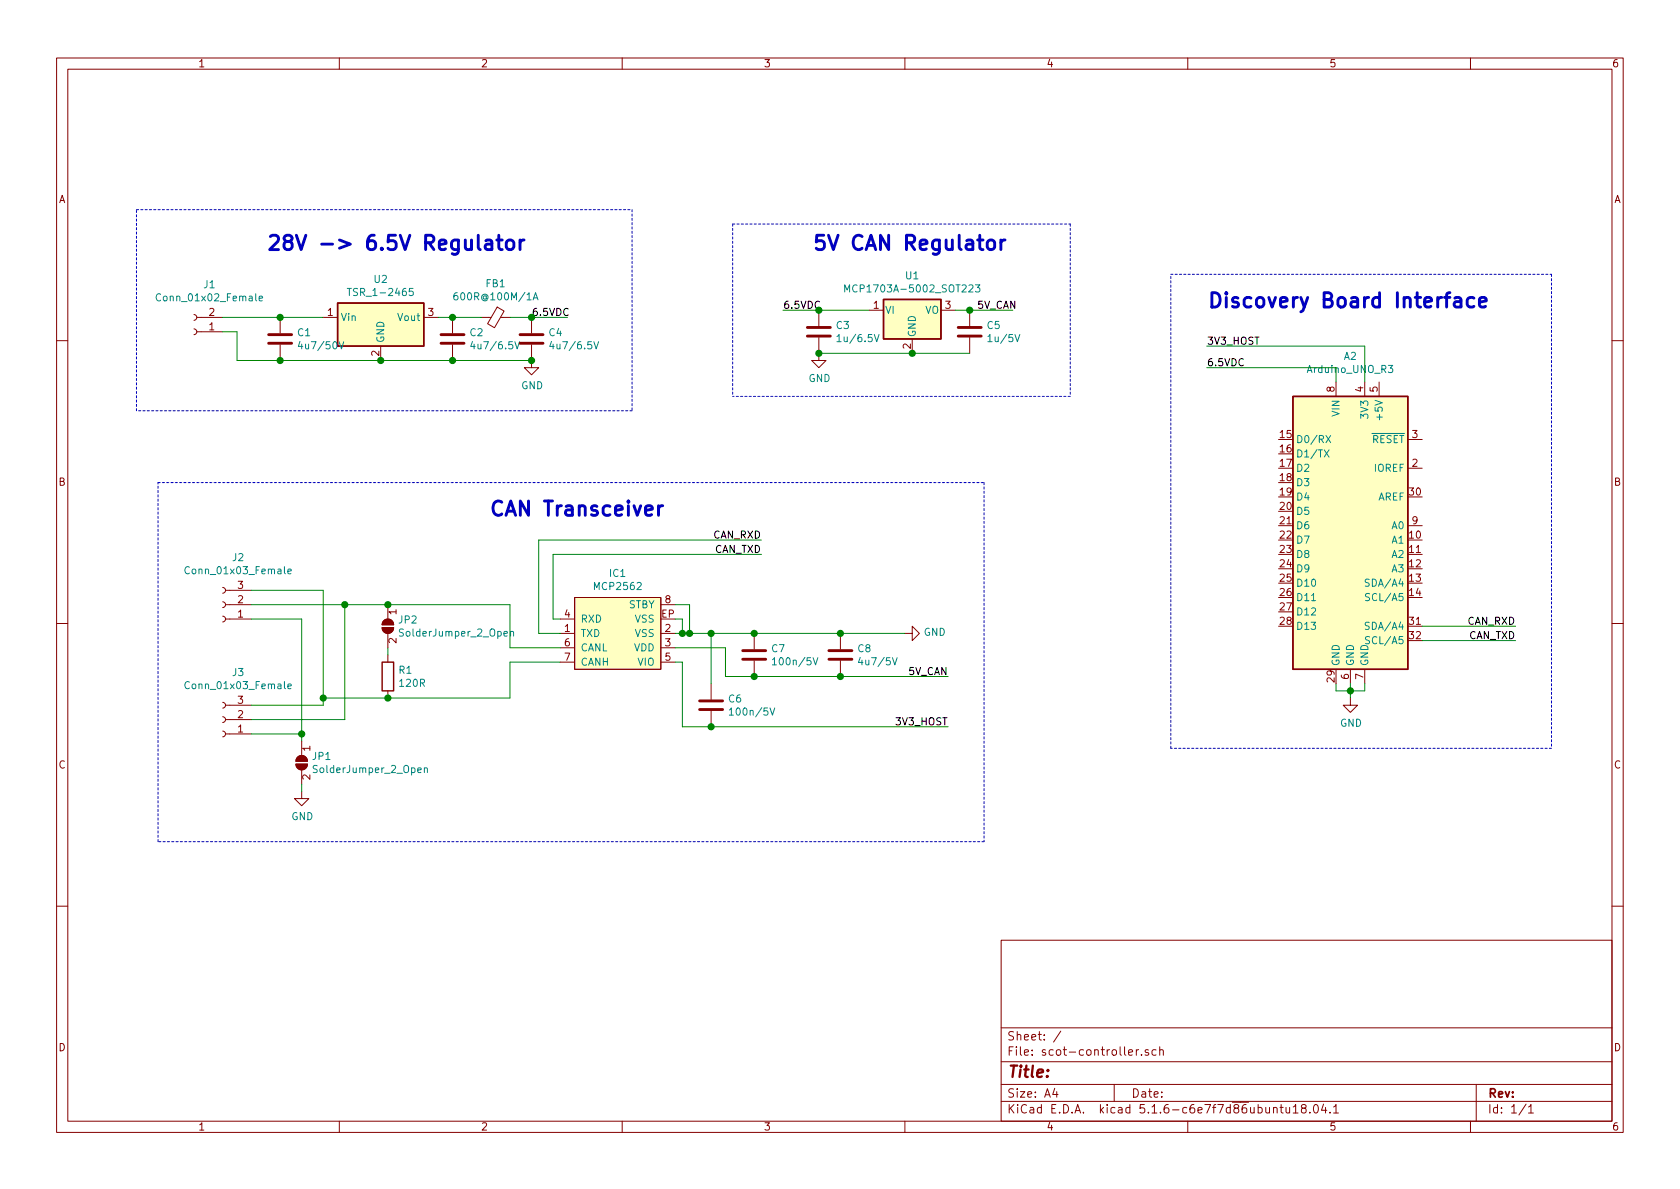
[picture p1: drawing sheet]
EESchema Schematic File Version 4
EELAYER 30 0
EELAYER END
$Descr A4 11693 8268
encoding utf-8
Sheet 1 1
Title ""
Date ""
Rev ""
Comp ""
Comment1 ""
Comment2 ""
Comment3 ""
Comment4 ""
$EndDescr
$Comp
L Connector:Conn_01x02_Female J1
U 1 1
P 1350 2300
F 0 "J1" H 1242 1975 50  0000 C CNN
F 1 "Conn_01x02_Female" H 1242 2066 50  0000 C CNN
F 2 "TerminalBlock_TE-Connectivity:TerminalBlock_TE_282834-2_1x02_P2.54mm_Horizontal" H 1350 2300 50  0001 C CNN
F 3 "~" H 1350 2300 50  0001 C CNN
	1    1350 2300
	-1   0    0    1   
$EndComp
$Comp
L Regulator_Switching:TSR_1-2465 U2
U 1 1
P 2650 2300
F 0 "U2" H 2650 2667 50  0000 C CNN
F 1 "TSR_1-2465" H 2650 2576 50  0000 C CNN
F 2 "Converter_DCDC:Converter_DCDC_TRACO_TSR-1_THT" H 2650 2150 50  0001 L CIN
F 3 "http://www.tracopower.com/products/tsr1.pdf" H 2650 2300 50  0001 C CNN
	1    2650 2300
	1    0    0    -1  
$EndComp
$Comp
L Device:C C1
U 1 1
P 1950 2350
F 0 "C1" H 2065 2396 50  0000 L CNN
F 1 "4u7/50V" H 2065 2305 50  0000 L CNN
F 2 "Capacitor_SMD:C_1206_3216Metric_Pad1.42x1.75mm_HandSolder" H 1988 2200 50  0001 C CNN
F 3 "~" H 1950 2350 50  0001 C CNN
	1    1950 2350
	1    0    0    -1  
$EndComp
$Comp
L Device:C C2
U 1 1
P 3150 2350
F 0 "C2" H 3265 2396 50  0000 L CNN
F 1 "4u7/6.5V" H 3265 2305 50  0000 L CNN
F 2 "Capacitor_SMD:C_0805_2012Metric_Pad1.15x1.40mm_HandSolder" H 3188 2200 50  0001 C CNN
F 3 "~" H 3150 2350 50  0001 C CNN
	1    3150 2350
	1    0    0    -1  
$EndComp
$Comp
L Device:Ferrite_Bead_Small FB1
U 1 1
P 3450 2200
F 0 "FB1" V 3213 2200 50  0000 C CNN
F 1 "600R@100M/1A" V 3304 2200 50  0000 C CNN
F 2 "Inductor_SMD:L_0805_2012Metric_Pad1.15x1.40mm_HandSolder" V 3380 2200 50  0001 C CNN
F 3 "~" H 3450 2200 50  0001 C CNN
	1    3450 2200
	0    1    1    0   
$EndComp
$Comp
L Device:C C4
U 1 1
P 3700 2350
F 0 "C4" H 3815 2396 50  0000 L CNN
F 1 "4u7/6.5V" H 3815 2305 50  0000 L CNN
F 2 "Capacitor_SMD:C_0805_2012Metric_Pad1.15x1.40mm_HandSolder" H 3738 2200 50  0001 C CNN
F 3 "~" H 3700 2350 50  0001 C CNN
	1    3700 2350
	1    0    0    -1  
$EndComp
$Comp
L power:GND #PWR0101
U 1 1
P 9400 4850
F 0 "#PWR0101" H 9400 4600 50  0001 C CNN
F 1 "GND" H 9405 4677 50  0000 C CNN
F 2 "" H 9400 4850 50  0001 C CNN
F 3 "" H 9400 4850 50  0001 C CNN
	1    9400 4850
	1    0    0    -1  
$EndComp
Wire Wire Line
	9400 4750 9400 4800
Wire Wire Line
	9400 4800 9300 4800
Wire Wire Line
	9300 4800 9300 4750
Wire Wire Line
	9400 4800 9500 4800
Wire Wire Line
	9500 4800 9500 4750
Connection ~ 9400 4800
Wire Wire Line
	9400 4800 9400 4850
Wire Wire Line
	9300 2650 9300 2550
Wire Wire Line
	9300 2550 8400 2550
Text Label 8400 2550 0    50   ~ 0
6.5VDC
$Comp
L Connector:Conn_01x03_Female J2
U 1 1
P 1550 4200
F 0 "J2" H 1442 3875 50  0000 C CNN
F 1 "Conn_01x03_Female" H 1442 3966 50  0000 C CNN
F 2 "TerminalBlock_TE-Connectivity:TerminalBlock_TE_282834-3_1x03_P2.54mm_Horizontal" H 1550 4200 50  0001 C CNN
F 3 "~" H 1550 4200 50  0001 C CNN
	1    1550 4200
	-1   0    0    1   
$EndComp
$Comp
L Connector:Conn_01x03_Female J3
U 1 1
P 1550 5000
F 0 "J3" H 1442 4675 50  0000 C CNN
F 1 "Conn_01x03_Female" H 1442 4766 50  0000 C CNN
F 2 "TerminalBlock_TE-Connectivity:TerminalBlock_TE_282834-3_1x03_P2.54mm_Horizontal" H 1550 5000 50  0001 C CNN
F 3 "~" H 1550 5000 50  0001 C CNN
	1    1550 5000
	-1   0    0    1   
$EndComp
Wire Wire Line
	3050 2200 3150 2200
Connection ~ 3150 2200
Wire Wire Line
	3150 2200 3350 2200
Wire Wire Line
	3550 2200 3700 2200
Wire Wire Line
	3700 2500 3150 2500
Wire Wire Line
	2650 2500 3150 2500
Connection ~ 3150 2500
Wire Wire Line
	1950 2500 2650 2500
Connection ~ 2650 2500
Wire Wire Line
	1950 2200 2250 2200
Text Label 3700 2200 0    50   ~ 0
6.5VDC
$Comp
L power:GND #PWR0102
U 1 1
P 3700 2500
F 0 "#PWR0102" H 3700 2250 50  0001 C CNN
F 1 "GND" H 3705 2327 50  0000 C CNN
F 2 "" H 3700 2500 50  0001 C CNN
F 3 "" H 3700 2500 50  0001 C CNN
	1    3700 2500
	1    0    0    -1  
$EndComp
Connection ~ 3700 2500
Wire Wire Line
	3700 2200 3950 2200
Connection ~ 3700 2200
$Comp
L Device:C C3
U 1 1
P 5700 2300
F 0 "C3" H 5815 2346 50  0000 L CNN
F 1 "1u/6.5V" H 5815 2255 50  0000 L CNN
F 2 "Capacitor_SMD:C_0603_1608Metric_Pad1.05x0.95mm_HandSolder" H 5738 2150 50  0001 C CNN
F 3 "~" H 5700 2300 50  0001 C CNN
	1    5700 2300
	1    0    0    -1  
$EndComp
$Comp
L Device:C C5
U 1 1
P 6750 2300
F 0 "C5" H 6865 2346 50  0000 L CNN
F 1 "1u/5V" H 6865 2255 50  0000 L CNN
F 2 "Capacitor_SMD:C_0603_1608Metric_Pad1.05x0.95mm_HandSolder" H 6788 2150 50  0001 C CNN
F 3 "~" H 6750 2300 50  0001 C CNN
	1    6750 2300
	1    0    0    -1  
$EndComp
Wire Wire Line
	6650 2150 6750 2150
Wire Wire Line
	6050 2150 5700 2150
Wire Wire Line
	5700 2150 5450 2150
Connection ~ 5700 2150
Text Label 5450 2150 0    50   ~ 0
6.5VDC
$Comp
L power:GND #PWR0103
U 1 1
P 5700 2450
F 0 "#PWR0103" H 5700 2200 50  0001 C CNN
F 1 "GND" H 5705 2277 50  0000 C CNN
F 2 "" H 5700 2450 50  0001 C CNN
F 3 "" H 5700 2450 50  0001 C CNN
	1    5700 2450
	1    0    0    -1  
$EndComp
Connection ~ 5700 2450
Wire Wire Line
	6750 2150 7050 2150
Connection ~ 6750 2150
Text Label 6800 2150 0    50   ~ 0
5V_CAN
$Comp
L agg:MCP2562 IC1
U 1 1
P 4300 4400
F 0 "IC1" H 4300 3985 50  0000 C CNN
F 1 "MCP2562" H 4300 4076 50  0000 C CNN
F 2 "agg-kicad:SOIC-8-EP" H 4000 4000 50  0001 L CNN
F 3 "http://ww1.microchip.com/downloads/en/DeviceDoc/20005167C.pdf" H 4000 3900 50  0001 L CNN
F 4 "" H 4000 3800 50  0001 L CNN "Farnell"
F 5 "824-3135" H 4000 3700 50  0001 L CNN "RS"
	1    4300 4400
	-1   0    0    1   
$EndComp
Wire Wire Line
	4700 4400 4750 4400
Wire Wire Line
	4750 4400 4750 4300
Wire Wire Line
	4750 4300 4700 4300
Wire Wire Line
	4700 4200 4800 4200
Wire Wire Line
	4800 4200 4800 4400
Wire Wire Line
	4800 4400 4750 4400
Connection ~ 4750 4400
Wire Wire Line
	9500 2650 9500 2400
Wire Wire Line
	9500 2400 8400 2400
Text Label 8400 2400 0    50   ~ 0
3V3_HOST
Text Label 6600 5050 2    50   ~ 0
3V3_HOST
$Comp
L Device:C C7
U 1 1
P 5250 4550
F 0 "C7" H 5365 4596 50  0000 L CNN
F 1 "100n/5V" H 5365 4505 50  0000 L CNN
F 2 "Capacitor_SMD:C_0603_1608Metric_Pad1.05x0.95mm_HandSolder" H 5288 4400 50  0001 C CNN
F 3 "~" H 5250 4550 50  0001 C CNN
	1    5250 4550
	1    0    0    -1  
$EndComp
$Comp
L Device:C C8
U 1 1
P 5850 4550
F 0 "C8" H 5965 4596 50  0000 L CNN
F 1 "4u7/5V" H 5965 4505 50  0000 L CNN
F 2 "Capacitor_SMD:C_0805_2012Metric_Pad1.15x1.40mm_HandSolder" H 5888 4400 50  0001 C CNN
F 3 "~" H 5850 4550 50  0001 C CNN
	1    5850 4550
	1    0    0    -1  
$EndComp
$Comp
L Device:C C6
U 1 1
P 4950 4900
F 0 "C6" H 5065 4946 50  0000 L CNN
F 1 "100n/5V" H 5065 4855 50  0000 L CNN
F 2 "Capacitor_SMD:C_0603_1608Metric_Pad1.05x0.95mm_HandSolder" H 4988 4750 50  0001 C CNN
F 3 "~" H 4950 4900 50  0001 C CNN
	1    4950 4900
	1    0    0    -1  
$EndComp
Wire Wire Line
	4950 4750 4950 4400
Wire Wire Line
	4950 4400 4800 4400
Connection ~ 4800 4400
Wire Wire Line
	4700 4600 4750 4600
Wire Wire Line
	4750 4600 4750 5050
Wire Wire Line
	4750 5050 4950 5050
Wire Wire Line
	5050 4500 5050 4700
Wire Wire Line
	5050 4700 5250 4700
Wire Wire Line
	4700 4500 5050 4500
Wire Wire Line
	4950 4400 5250 4400
Connection ~ 4950 4400
Connection ~ 5250 4400
Wire Wire Line
	5250 4400 5850 4400
Wire Wire Line
	5250 4700 5850 4700
Connection ~ 5250 4700
Wire Wire Line
	4950 5050 6600 5050
Connection ~ 4950 5050
Text Label 6600 4700 2    50   ~ 0
5V_CAN
$Comp
L power:GND #PWR0104
U 1 1
P 6300 4400
F 0 "#PWR0104" H 6300 4150 50  0001 C CNN
F 1 "GND" V 6305 4272 50  0000 R CNN
F 2 "" H 6300 4400 50  0001 C CNN
F 3 "" H 6300 4400 50  0001 C CNN
	1    6300 4400
	0    -1   -1   0   
$EndComp
Connection ~ 5850 4400
Wire Wire Line
	5850 4700 6600 4700
Connection ~ 5850 4700
Wire Wire Line
	3900 4300 3850 4300
Wire Wire Line
	3850 4300 3850 3850
Wire Wire Line
	3850 3850 5300 3850
Wire Wire Line
	3900 4400 3750 4400
Wire Wire Line
	3750 4400 3750 3750
Wire Wire Line
	3750 3750 5300 3750
Text Label 5300 3850 2    50   ~ 0
CAN_TXD
Text Label 5300 3750 2    50   ~ 0
CAN_RXD
Wire Wire Line
	6300 4400 5850 4400
$Comp
L Jumper:SolderJumper_2_Open JP2
U 1 1
P 2700 4350
F 0 "JP2" V 2654 4418 50  0000 L CNN
F 1 "SolderJumper_2_Open" V 2745 4418 50  0000 L CNN
F 2 "Jumper:SolderJumper-2_P1.3mm_Open_RoundedPad1.0x1.5mm" H 2700 4350 50  0001 C CNN
F 3 "~" H 2700 4350 50  0001 C CNN
	1    2700 4350
	0    1    1    0   
$EndComp
$Comp
L Device:R R1
U 1 1
P 2700 4700
F 0 "R1" H 2770 4746 50  0000 L CNN
F 1 "120R" H 2770 4655 50  0000 L CNN
F 2 "Resistor_SMD:R_0805_2012Metric_Pad1.15x1.40mm_HandSolder" V 2630 4700 50  0001 C CNN
F 3 "~" H 2700 4700 50  0001 C CNN
	1    2700 4700
	1    0    0    -1  
$EndComp
Wire Wire Line
	3900 4500 3550 4500
Wire Wire Line
	3550 4500 3550 4200
Wire Wire Line
	3550 4850 3550 4600
Wire Wire Line
	3550 4600 3900 4600
Wire Wire Line
	2700 4550 2700 4500
Wire Wire Line
	1950 2200 1550 2200
Connection ~ 1950 2200
Wire Wire Line
	1550 2300 1650 2300
Wire Wire Line
	1650 2300 1650 2500
Wire Wire Line
	1650 2500 1950 2500
Connection ~ 1950 2500
Wire Wire Line
	1750 4300 2100 4300
Wire Wire Line
	2100 4300 2100 5100
Wire Wire Line
	2100 5100 1750 5100
Wire Wire Line
	1750 4100 2250 4100
Wire Wire Line
	2250 4100 2250 4850
Wire Wire Line
	2250 4900 1750 4900
Connection ~ 2700 4850
Connection ~ 2250 4850
Wire Wire Line
	2250 4850 2250 4900
Wire Wire Line
	1750 5000 2400 5000
Wire Wire Line
	2400 5000 2400 4200
Wire Wire Line
	2400 4200 1750 4200
Connection ~ 2700 4200
Connection ~ 2400 4200
$Comp
L Jumper:SolderJumper_2_Open JP1
U 1 1
P 2100 5300
F 0 "JP1" V 2054 5368 50  0000 L CNN
F 1 "SolderJumper_2_Open" V 2145 5368 50  0000 L CNN
F 2 "Jumper:SolderJumper-2_P1.3mm_Open_RoundedPad1.0x1.5mm" H 2100 5300 50  0001 C CNN
F 3 "~" H 2100 5300 50  0001 C CNN
	1    2100 5300
	0    1    1    0   
$EndComp
$Comp
L power:GND #PWR0105
U 1 1
P 2100 5500
F 0 "#PWR0105" H 2100 5250 50  0001 C CNN
F 1 "GND" H 2105 5327 50  0000 C CNN
F 2 "" H 2100 5500 50  0001 C CNN
F 3 "" H 2100 5500 50  0001 C CNN
	1    2100 5500
	1    0    0    -1  
$EndComp
Wire Wire Line
	2100 5500 2100 5450
Wire Wire Line
	2100 5150 2100 5100
Connection ~ 2100 5100
$Comp
L Regulator_Linear:MCP1703A-5002_SOT223 U1
U 1 1
P 6350 2150
F 0 "U1" H 6350 2392 50  0000 C CNN
F 1 "MCP1703A-5002_SOT223" H 6350 2301 50  0000 C CNN
F 2 "Package_TO_SOT_SMD:SOT-223-3_TabPin2" H 6350 2350 50  0001 C CNN
F 3 "http://ww1.microchip.com/downloads/en/DeviceDoc/20005122B.pdf" H 6350 2100 50  0001 C CNN
	1    6350 2150
	1    0    0    -1  
$EndComp
Wire Wire Line
	5700 2450 6350 2450
Connection ~ 6350 2450
Wire Wire Line
	6350 2450 6750 2450
$Comp
L MCU_Module:Arduino_UNO_R3 A2
U 1 1
P 9400 3650
F 0 "A2" H 9400 4831 50  0000 C CNN
F 1 "Arduino_UNO_R3" H 9400 4740 50  0000 C CNN
F 2 "Module:Arduino_UNO_R3" H 9400 3650 50  0001 C CIN
F 3 "https://www.arduino.cc/en/Main/arduinoBoardUno" H 9400 3650 50  0001 C CNN
	1    9400 3650
	1    0    0    -1  
$EndComp
Wire Wire Line
	9900 4350 10550 4350
Text Label 10550 4350 2    50   ~ 0
CAN_RXD
Wire Wire Line
	9900 4450 10550 4450
Text Label 10550 4450 2    50   ~ 0
CAN_TXD
Wire Wire Line
	2700 4850 2250 4850
Wire Wire Line
	2700 4200 2400 4200
Wire Wire Line
	2700 4200 3550 4200
Wire Wire Line
	2700 4850 3550 4850
Text Notes 3400 3600 0    100  ~ 20
CAN Transceiver
Text Notes 1850 1750 0    100  ~ 20
28V -> 6.5V Regulator
Text Notes 5650 1750 0    100  ~ 20
5V CAN Regulator
Text Notes 8400 2150 0    100  ~ 20
Discovery Board Interface
Wire Notes Line
	950  1450 4400 1450
Wire Notes Line
	4400 1450 4400 2850
Wire Notes Line
	4400 2850 950  2850
Wire Notes Line
	950  2850 950  1450
Wire Notes Line
	5100 1550 7450 1550
Wire Notes Line
	7450 1550 7450 2750
Wire Notes Line
	7450 2750 5100 2750
Wire Notes Line
	5100 1550 5100 2750
Wire Notes Line
	1100 3350 6850 3350
Wire Notes Line
	6850 3350 6850 5850
Wire Notes Line
	6850 5850 1100 5850
Wire Notes Line
	1100 5850 1100 3350
Wire Notes Line
	10800 1900 10800 5200
Wire Notes Line
	10800 5200 8150 5200
Wire Notes Line
	8150 5200 8150 1900
Wire Notes Line
	8150 1900 10800 1900
$EndSCHEMATC
